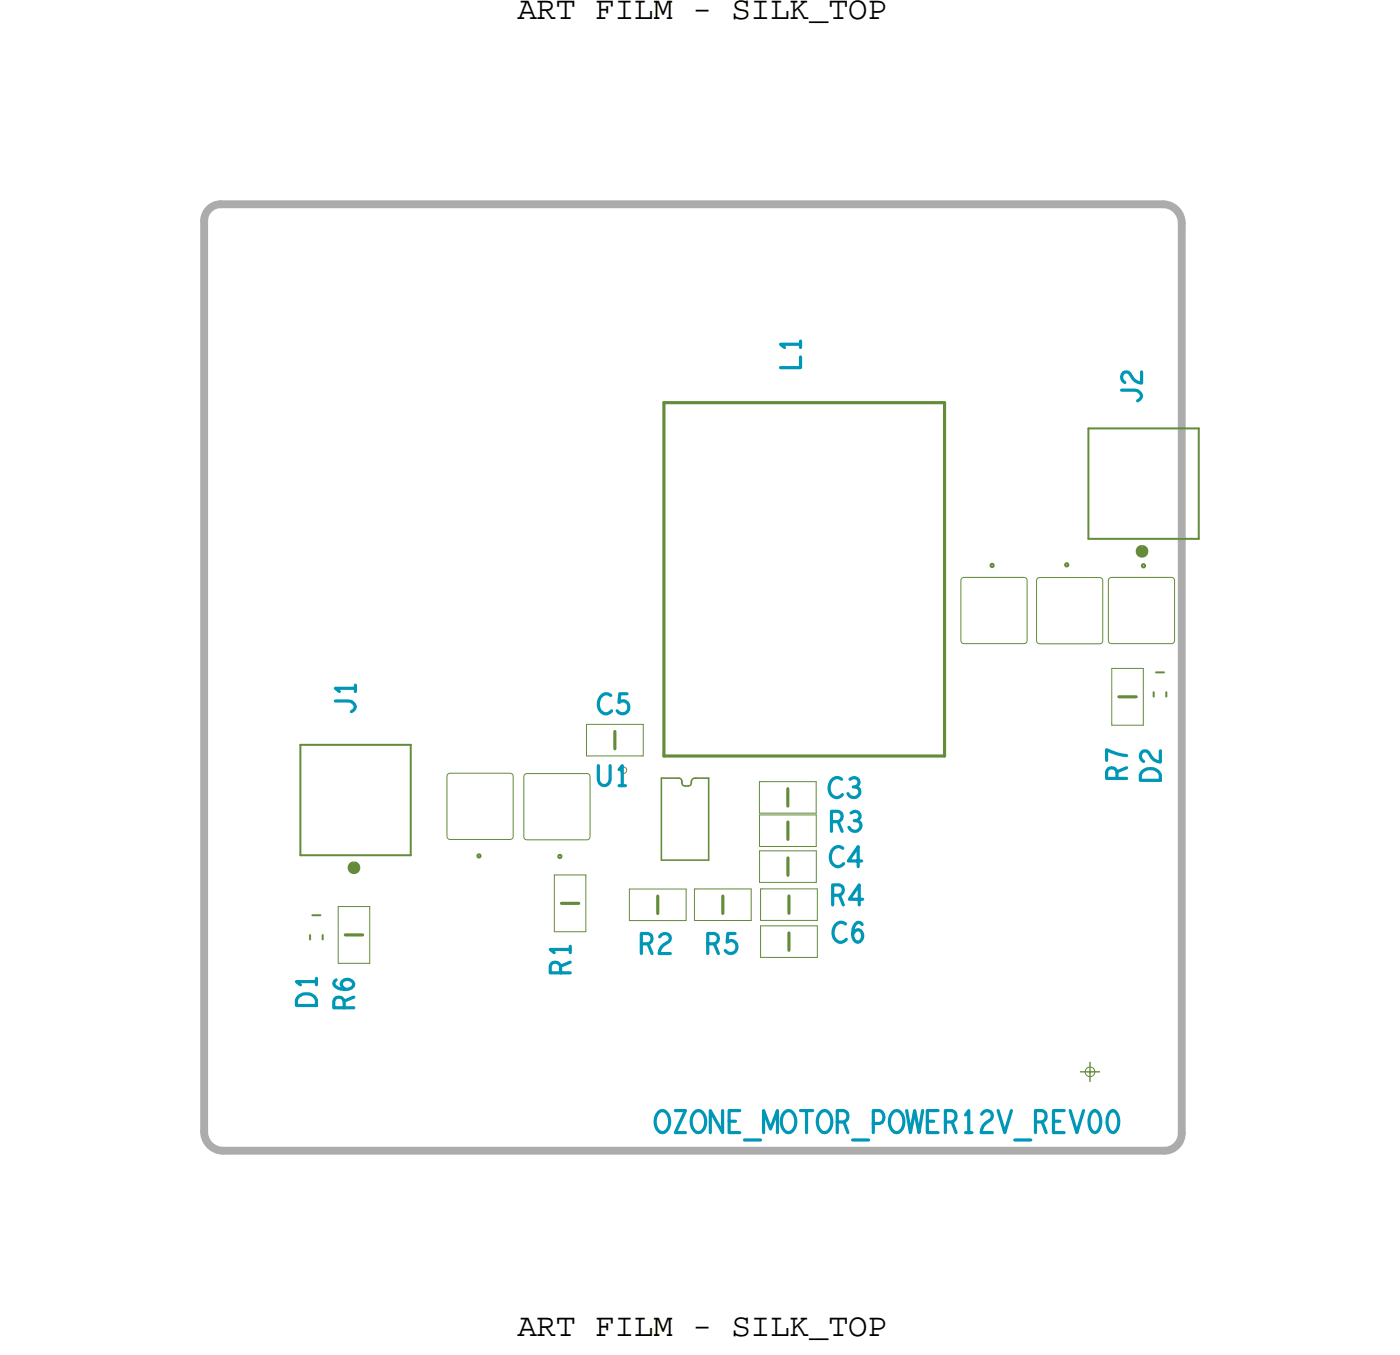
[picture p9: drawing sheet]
<svg xmlns="http://www.w3.org/2000/svg" width="89mm" height="86mm" viewBox="0 0 89 86" stroke-linecap="round" stroke-linejoin="round" font-family="sans-serif">
<!-- layer: Board Outline -->
<path d="M12.9 14v57.7zM14 12.9h59.8zM14 13a1.05 1.05 0 0 0-1.1 1M73.8 13a1.19 1.19 0 0 1 1.2 1.1M75 14.1v57.7zM12.9 71.7a1.2 1.2 0 0 0 1.3 1.2M14.2 72.9h59.7zM75 71.8a1.1 1.1 0 0 1-1.1 1.1" fill="none" stroke="#acacac" stroke-width=".5"/>
<path d="M13.2 13.3l.4-.3h.4h60a1 1 0 0 1 1 1v58a1 1 0 0 1-1 1h-60a1 1 0 0 1-1-1v-58v-.4z" fill="none" stroke="#acacac" stroke-width=".06"/>
<!-- layer: Components -->
<g fill="none" stroke="#638b3a" stroke-width=".1">
<path d="M42 54.5h3zM42 49.3h1.1zM42 49.3v5.2zM43.1 49.3l.2 .2M43.3 49.5v.1zM43.3 49.6l.2 .2M43.5 49.8h.2zM43.9 49.6h.1M43.9 49.6l-.2 .2M44.1 49.3h.1M44.1 49.3l-.2 .1v.2M44.2 49.3h.8z"/>
<path d="M45 49.3v5.2z"/>
</g>
<g fill="none" stroke="#638b3a" stroke-width=".2">
<path d="M42.1 25.5h17.6zM42.1 25.5v22.4zM59.7 25.5h.2zM59.9 25.5v22.4zM21.9 59.3h1.1zM35.6 57.3h1.1zM39 46.4v1.1zM41.7 56.8v1.1zM42.1 47.9h17.8zM45.8 56.8v1.1zM50 50v1.1zM50 52.1v1.1z"/>
<path d="M50 54.4v1.1zM50 56.8v1.1zM50 59.1v1.1zM71 44.2h1.1z"/>
</g>
<g fill="none" stroke="#638b3a" stroke-width=".06">
<path d="M61 36.7l3.9-.1 .2 .1v3.9v.1l-4 .1-.1-.1-.1-3.9zM65.8 36.7l3.9-.1 .2 .1v4l-.2 .1h-3.8l-.1-.1-.1-3.9zM70.4 36.7l3.9-.1 .1 .1 .1 3.9-.1 .1-3.9 .1-.1-.1-.1-3.9zM21.5 57.5h2zM21.5 57.5v3.6zM23.5 57.5v.1zM23.5 57.6v3.5zM28.4 49.1l4-.1 .1 .1 .1 3.9-.1 .2h-3.9h-.2v-4zM33.3 49.1l3.9-.1 .2 .1v3.9v.2h-4h-.1l-.1-4zM35.2 55.5h2zM35.2 55.5v3.6zM35.2 59.1h2z"/>
<path d="M37.2 55.5v.1zM37.2 55.6v3.5zM37.2 45.9h3.6zM37.2 45.9v2zM37.2 47.9h3.5zM39.9 56.4h3.6zM39.9 56.4v2zM39.9 58.4h3.5zM40.7 47.9h.1zM40.8 45.9v2zM43.4 58.4h.1zM43.5 56.4v2z"/>
<path d="M44 58.4h3.6zM44 56.4h.1zM44 56.4v2zM44.1 56.4h3.5zM47.6 56.4v2zM48.2 51.6h3.6zM48.2 49.6h.1zM48.2 49.6v2zM48.2 51.7h3.6zM48.2 51.7v2zM48.2 53.7h3.5zM48.2 53.9h3.6z"/>
<path d="M48.2 53.9v2zM48.2 55.9h3.5zM48.2 58.3h3.6zM48.2 56.3h.1zM48.2 56.3v2zM48.2 58.7h3.6zM48.2 58.7v2zM48.3 49.6h3.5zM48.3 56.3h3.5zM51.7 53.7h.1zM51.7 55.9h.1zM51.8 49.6v2z"/>
<path d="M51.8 51.7v2zM51.8 53.9v2zM51.8 56.3v2zM51.8 58.7v2zM70.5 45.9v.1zM70.5 42.4h2zM70.5 42.4v3.5zM70.5 46h2zM72.5 42.4v3.6zM21.5 61.1h2zM48.2 60.7h3.5zM51.7 60.7h.1z"/>
</g>
<g fill="none" stroke="#638b3a" stroke-width=".13">
<path d="M69 27.2h7zM69 27.2v7zM69 34.2h7zM76 27.2v7zM19.1 47.2h7zM19.1 47.2v7zM19.1 54.2h7zM19.7 59.3v.3zM19.8 58h.5zM20.5 59.3v.3zM26.1 47.2v7zM73.2 43.9v.3z"/>
<path d="M73.3 42.6h.5zM74 43.9v.3z"/>
</g>
<path d="M72.3 34.9l.1-.2 .2 .2v.1l-.2 .1-.1-.1zM22.3 54.9l.2-.1 .1 .1v.2l-.1 .1-.2-.1z" fill="none" stroke="#638b3a" stroke-width=".4"/>
<!-- layer: Drawing Origin -->
<path d="M68.9 67.7l.2-.1 .3 .1v.2v.3l-.3 .1-.2-.1-.1-.3z" fill="none" stroke="#638b3a" stroke-width=".06"/>
<path d="M68.5 67.9h1.3M69.1 67.3v1.3" fill="none" stroke="#638b3a" stroke-width=".09"/>
<!-- layer: All Others -->
<path d="M62.8 35.8l.1-.1 .1 .2h-.1zM67.6 35.8l.1-.1 .1 .2h-.1zM72.4 35.8h.1l.1 .1-.1 .1zM30.3 54.2h.1l.1 .1-.1 .1zM35.4 54.2h.1l.1 .1-.1 .1z" fill="none" stroke="#638b3a" stroke-width=".13"/>
<text font-size="2.4" fill="#0097b7" x="41.5" y="71.8">OZONE_MOTOR_POWER12V_REV00</text>
<g font-size="2.2" fill="#0097b7">
<text x="50.8" y="23.5" transform="rotate(-90 50.8 23.5)">L1</text>
<text x="72.4" y="25.6" transform="rotate(-90 72.4 25.6)">J2</text>
<text x="22.5" y="45.3" transform="rotate(-90 22.5 45.3)">J1</text>
<text x="37.9" y="45.3">C5</text>
<text x="37.8" y="49.8">U1</text>
<text x="52.5" y="50.6">C3</text>
<text x="52.6" y="52.7">R3</text>
<text x="71.5" y="49.5" transform="rotate(-90 71.5 49.5)">R7</text>
<text x="73.6" y="49.6" transform="rotate(-90 73.6 49.6)">D2</text>
<text x="52.6" y="54.9">C4</text>
<text x="52.6" y="57.4">R4</text>
<text x="52.7" y="59.7">C6</text>
<text x="20.1" y="63.9" transform="rotate(-90 20.1 63.9)">D1</text>
<text x="22.4" y="64.1" transform="rotate(-90 22.4 64.1)">R6</text>
<text x="36.2" y="61.8" transform="rotate(-90 36.2 61.8)">R1</text>
<text x="40.5" y="60.4">R2</text>
<text x="44.7" y="60.4">R5</text>
</g>
<g font-size="2.1">
<text x="32.8" y="1.2">ART FILM - SILK_TOP</text>
<text x="32.8" y="84.7">ART FILM - SILK_TOP</text>
</g>
</svg>
